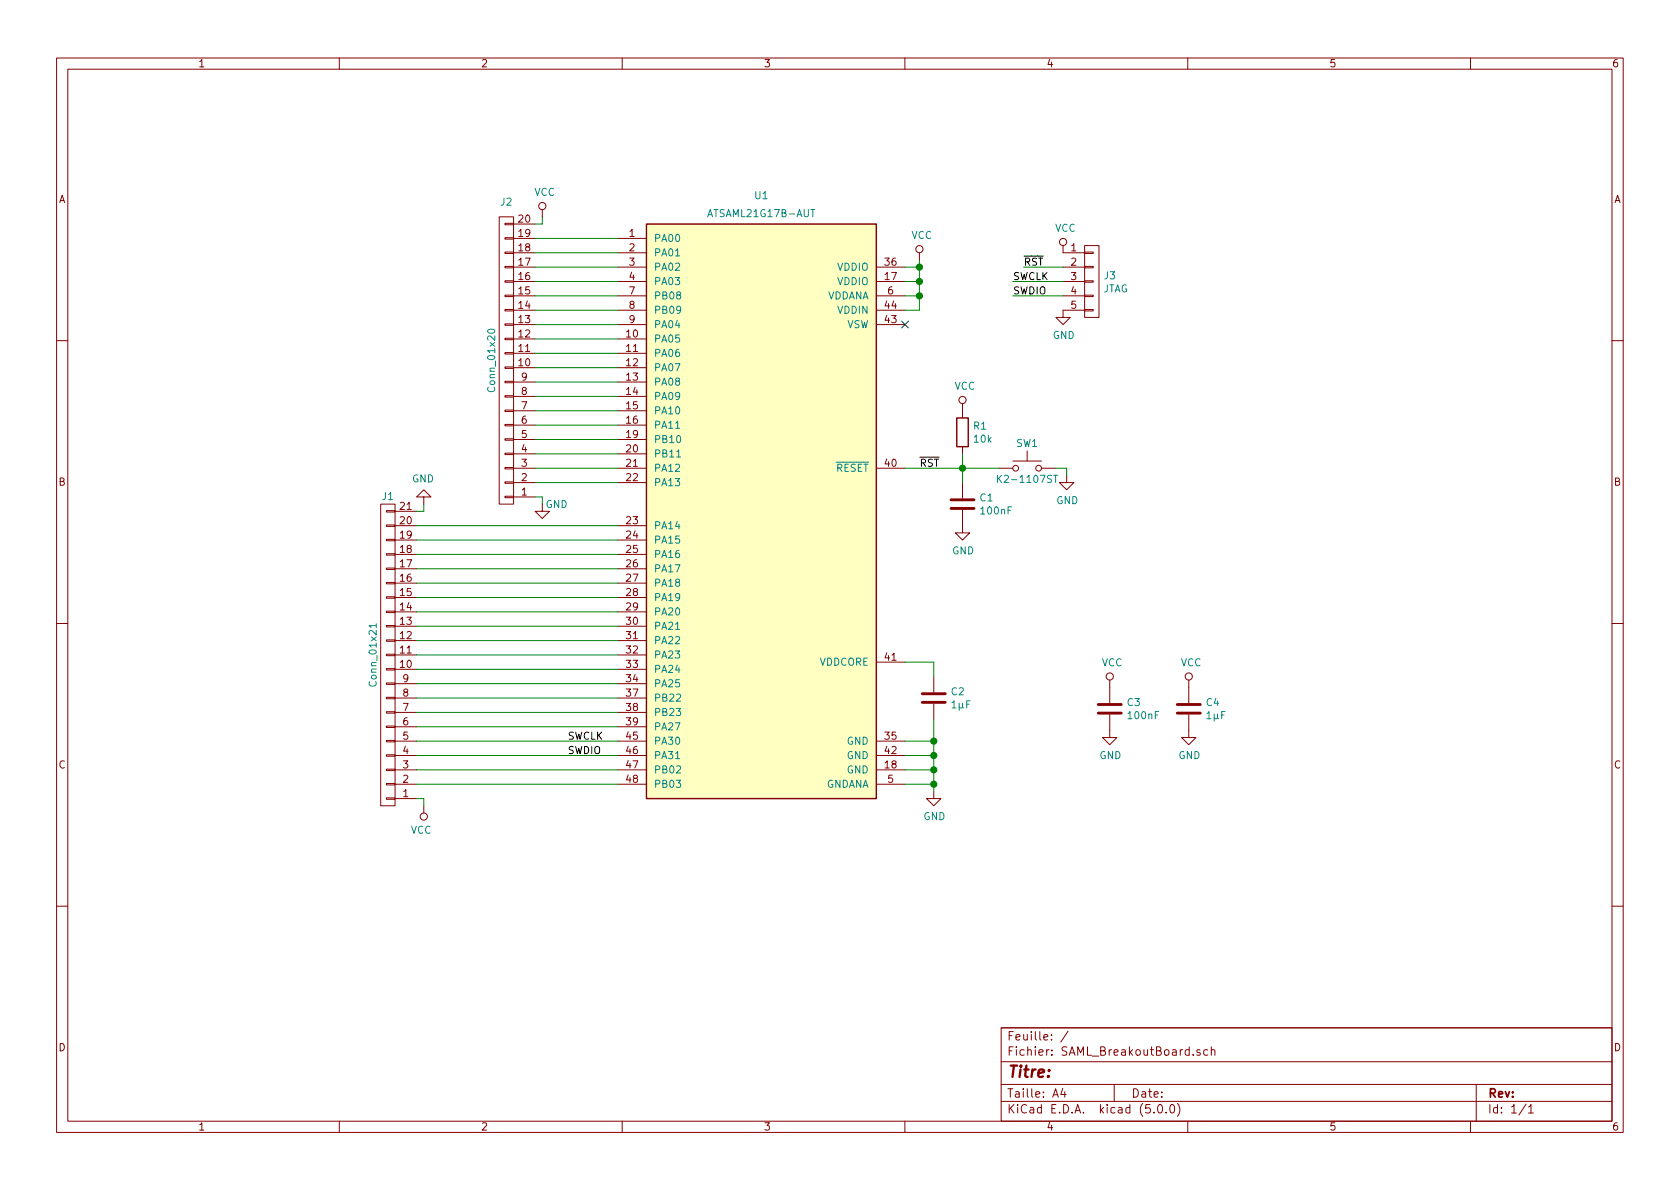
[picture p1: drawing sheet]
EESchema Schematic File Version 4
LIBS:SAML_BreakoutBoard-cache
EELAYER 26 0
EELAYER END
$Descr A4 11693 8268
encoding utf-8
Sheet 1 1
Title ""
Date ""
Rev ""
Comp ""
Comment1 ""
Comment2 ""
Comment3 ""
Comment4 ""
$EndDescr
$Comp
L SAML_BreakoutBoard_lib:ATSAML21G17B-AUT U1
U 1 1
P 5300 3250
F 0 "U1" H 5300 5150 50  0000 C CNN
F 1 "ATSAML21G17B-AUT" H 5300 5025 50  0000 C CNN
F 2 "Housings_QFP:LQFP-48_7x7mm_Pitch0.5mm" H 6450 5050 50  0001 C CNN
F 3 "http://ww1.microchip.com/downloads/en/DeviceDoc/60001477A.pdf" H 5300 3250 50  0001 C CNN
	1    5300 3250
	1    0    0    -1  
$EndComp
NoConn ~ 6300 2250
$Comp
L device:C C2
U 1 1
P 6500 4850
F 0 "C2" H 6615 4896 50  0000 L CNN
F 1 "1µF" H 6615 4805 50  0000 L CNN
F 2 "Capacitors_SMD:C_0805" H 6538 4700 50  0001 C CNN
F 3 "~" H 6500 4850 50  0001 C CNN
	1    6500 4850
	1    0    0    -1  
$EndComp
Wire Wire Line
	6500 5000 6500 5150
Wire Wire Line
	6500 5150 6300 5150
Wire Wire Line
	6300 5250 6500 5250
Wire Wire Line
	6500 5250 6500 5150
Connection ~ 6500 5150
Wire Wire Line
	6300 4600 6500 4600
Wire Wire Line
	6500 4600 6500 4700
$Comp
L power:GND #PWR08
U 1 1
P 6500 5500
F 0 "#PWR08" H 6500 5250 50  0001 C CNN
F 1 "GND" H 6505 5327 50  0000 C CNN
F 2 "" H 6500 5500 50  0001 C CNN
F 3 "" H 6500 5500 50  0001 C CNN
	1    6500 5500
	1    0    0    -1  
$EndComp
Wire Wire Line
	6500 5500 6500 5450
Connection ~ 6500 5250
Wire Wire Line
	6300 1950 6400 1950
Wire Wire Line
	6400 1950 6400 2050
Wire Wire Line
	6400 2150 6300 2150
Wire Wire Line
	6300 2050 6400 2050
Connection ~ 6400 2050
Wire Wire Line
	6400 2050 6400 2150
$Comp
L power:VCC #PWR05
U 1 1
P 6400 1800
F 0 "#PWR05" H 6400 1650 50  0001 C CNN
F 1 "VCC" H 6417 1973 50  0000 C CNN
F 2 "" H 6400 1800 50  0001 C CNN
F 3 "" H 6400 1800 50  0001 C CNN
	1    6400 1800
	1    0    0    -1  
$EndComp
Wire Wire Line
	6400 1800 6400 1850
Connection ~ 6400 1950
$Comp
L device:C C1
U 1 1
P 6700 3500
F 0 "C1" H 6815 3546 50  0000 L CNN
F 1 "100nF" H 6815 3455 50  0000 L CNN
F 2 "Capacitors_SMD:C_0805" H 6738 3350 50  0001 C CNN
F 3 "~" H 6700 3500 50  0001 C CNN
	1    6700 3500
	1    0    0    -1  
$EndComp
$Comp
L device:R R1
U 1 1
P 6700 3000
F 0 "R1" H 6770 3046 50  0000 L CNN
F 1 "10k" H 6770 2955 50  0000 L CNN
F 2 "Resistors_SMD:R_0805" V 6630 3000 50  0001 C CNN
F 3 "~" H 6700 3000 50  0001 C CNN
	1    6700 3000
	1    0    0    -1  
$EndComp
Wire Wire Line
	6700 3150 6700 3250
Wire Wire Line
	6700 3250 6300 3250
Wire Wire Line
	6700 3350 6700 3250
Connection ~ 6700 3250
$Comp
L power:VCC #PWR06
U 1 1
P 6700 2850
F 0 "#PWR06" H 6700 2700 50  0001 C CNN
F 1 "VCC" H 6717 3023 50  0000 C CNN
F 2 "" H 6700 2850 50  0001 C CNN
F 3 "" H 6700 2850 50  0001 C CNN
	1    6700 2850
	1    0    0    -1  
$EndComp
$Comp
L power:GND #PWR07
U 1 1
P 6700 3650
F 0 "#PWR07" H 6700 3400 50  0001 C CNN
F 1 "GND" H 6705 3477 50  0000 C CNN
F 2 "" H 6700 3650 50  0001 C CNN
F 3 "" H 6700 3650 50  0001 C CNN
	1    6700 3650
	1    0    0    -1  
$EndComp
$Comp
L switches:SW_Push SW1
U 1 1
P 7150 3250
F 0 "SW1" H 7150 3425 50  0000 C CNN
F 1 "K2-1107ST" H 7150 3175 50  0000 C CNN
F 2 "SAML_BreakoutBoard:SW_SPST_K2-1107ST" H 7150 3450 50  0001 C CNN
F 3 "" H 7150 3450 50  0001 C CNN
	1    7150 3250
	1    0    0    -1  
$EndComp
$Comp
L power:GND #PWR09
U 1 1
P 7425 3300
F 0 "#PWR09" H 7425 3050 50  0001 C CNN
F 1 "GND" H 7430 3127 50  0000 C CNN
F 2 "" H 7425 3300 50  0001 C CNN
F 3 "" H 7425 3300 50  0001 C CNN
	1    7425 3300
	1    0    0    -1  
$EndComp
Wire Wire Line
	7350 3250 7425 3250
Wire Wire Line
	7425 3250 7425 3300
Wire Wire Line
	6950 3250 6700 3250
$Comp
L conn:CONN_01X20 J2
U 1 1
P 3525 2500
F 0 "J2" H 3525 1400 50  0000 C CNN
F 1 "Conn_01x20" V 3625 2500 50  0000 C CNN
F 2 "Pin_Headers:Pin_Header_Straight_1x20_Pitch2.54mm" H 3525 2500 50  0001 C CNN
F 3 "~" H 3525 2500 50  0001 C CNN
	1    3525 2500
	-1   0    0    1   
$EndComp
Wire Wire Line
	4300 1650 3725 1650
Wire Wire Line
	3725 3350 4300 3350
$Comp
L conn:CONN_01X21 J1
U 1 1
P 2700 4550
F 0 "J1" H 2700 3450 50  0000 C CNN
F 1 "Conn_01x21" V 2800 4550 50  0000 C CNN
F 2 "Pin_Headers:Pin_Header_Straight_1x21_Pitch2.54mm" H 2700 4550 50  0001 C CNN
F 3 "~" H 2700 4550 50  0001 C CNN
	1    2700 4550
	-1   0    0    1   
$EndComp
Wire Wire Line
	2900 3650 4300 3650
Wire Wire Line
	4300 5450 2900 5450
Wire Wire Line
	2900 3750 4300 3750
Wire Wire Line
	4300 3850 2900 3850
Wire Wire Line
	2900 3950 4300 3950
Wire Wire Line
	2900 4050 4300 4050
Wire Wire Line
	4300 4150 2900 4150
Wire Wire Line
	2900 4250 4300 4250
Wire Wire Line
	4300 4350 2900 4350
Wire Wire Line
	2900 4450 4300 4450
Wire Wire Line
	4300 4550 2900 4550
Wire Wire Line
	2900 4650 4300 4650
Wire Wire Line
	4300 4750 2900 4750
Wire Wire Line
	4300 4850 2900 4850
Wire Wire Line
	2900 4950 4300 4950
Wire Wire Line
	4300 5050 2900 5050
Wire Wire Line
	4300 5150 2900 5150
Wire Wire Line
	2900 5250 4300 5250
Wire Wire Line
	4300 5350 2900 5350
Wire Wire Line
	3725 1750 4300 1750
Wire Wire Line
	4300 1850 3725 1850
Wire Wire Line
	3725 1950 4300 1950
Wire Wire Line
	4300 2050 3725 2050
Wire Wire Line
	3725 2150 4300 2150
Wire Wire Line
	4300 2250 3725 2250
Wire Wire Line
	4300 2350 3725 2350
Wire Wire Line
	3725 2450 4300 2450
Wire Wire Line
	4300 2550 3725 2550
Wire Wire Line
	3725 2650 4300 2650
Wire Wire Line
	4300 2750 3725 2750
Wire Wire Line
	3725 2850 4300 2850
Wire Wire Line
	4300 2950 3725 2950
Wire Wire Line
	3725 3050 4300 3050
Wire Wire Line
	4300 3150 3725 3150
Wire Wire Line
	3725 3250 4300 3250
$Comp
L power:VCC #PWR03
U 1 1
P 3775 1500
F 0 "#PWR03" H 3775 1350 50  0001 C CNN
F 1 "VCC" H 3792 1673 50  0000 C CNN
F 2 "" H 3775 1500 50  0001 C CNN
F 3 "" H 3775 1500 50  0001 C CNN
	1    3775 1500
	1    0    0    -1  
$EndComp
Wire Wire Line
	3775 1500 3775 1550
Wire Wire Line
	3775 1550 3725 1550
$Comp
L power:GND #PWR04
U 1 1
P 3775 3500
F 0 "#PWR04" H 3775 3250 50  0001 C CNN
F 1 "GND" H 3875 3500 50  0000 C CNN
F 2 "" H 3775 3500 50  0001 C CNN
F 3 "" H 3775 3500 50  0001 C CNN
	1    3775 3500
	1    0    0    -1  
$EndComp
Wire Wire Line
	3725 3450 3775 3450
Wire Wire Line
	3775 3450 3775 3500
$Comp
L power:VCC #PWR01
U 1 1
P 2950 5600
F 0 "#PWR01" H 2950 5450 50  0001 C CNN
F 1 "VCC" H 2967 5773 50  0000 C CNN
F 2 "" H 2950 5600 50  0001 C CNN
F 3 "" H 2950 5600 50  0001 C CNN
	1    2950 5600
	-1   0    0    1   
$EndComp
Wire Wire Line
	2950 3500 2950 3550
Wire Wire Line
	2950 3550 2900 3550
$Comp
L power:GND #PWR02
U 1 1
P 2950 3500
F 0 "#PWR02" H 2950 3250 50  0001 C CNN
F 1 "GND" H 2955 3327 50  0000 C CNN
F 2 "" H 2950 3500 50  0001 C CNN
F 3 "" H 2950 3500 50  0001 C CNN
	1    2950 3500
	-1   0    0    1   
$EndComp
Wire Wire Line
	2950 5600 2950 5550
Wire Wire Line
	2950 5550 2900 5550
$Comp
L device:C C3
U 1 1
P 7725 4925
F 0 "C3" H 7840 4971 50  0000 L CNN
F 1 "100nF" H 7840 4880 50  0000 L CNN
F 2 "Capacitors_SMD:C_0805" H 7763 4775 50  0001 C CNN
F 3 "~" H 7725 4925 50  0001 C CNN
	1    7725 4925
	1    0    0    -1  
$EndComp
$Comp
L power:VCC #PWR010
U 1 1
P 7725 4775
F 0 "#PWR010" H 7725 4625 50  0001 C CNN
F 1 "VCC" H 7742 4948 50  0000 C CNN
F 2 "" H 7725 4775 50  0001 C CNN
F 3 "" H 7725 4775 50  0001 C CNN
	1    7725 4775
	1    0    0    -1  
$EndComp
$Comp
L power:GND #PWR011
U 1 1
P 7725 5075
F 0 "#PWR011" H 7725 4825 50  0001 C CNN
F 1 "GND" H 7730 4902 50  0000 C CNN
F 2 "" H 7725 5075 50  0001 C CNN
F 3 "" H 7725 5075 50  0001 C CNN
	1    7725 5075
	1    0    0    -1  
$EndComp
$Comp
L device:C C4
U 1 1
P 8275 4925
F 0 "C4" H 8390 4971 50  0000 L CNN
F 1 "1µF" H 8390 4880 50  0000 L CNN
F 2 "Capacitors_SMD:C_0805" H 8313 4775 50  0001 C CNN
F 3 "~" H 8275 4925 50  0001 C CNN
	1    8275 4925
	1    0    0    -1  
$EndComp
$Comp
L power:VCC #PWR012
U 1 1
P 8275 4775
F 0 "#PWR012" H 8275 4625 50  0001 C CNN
F 1 "VCC" H 8292 4948 50  0000 C CNN
F 2 "" H 8275 4775 50  0001 C CNN
F 3 "" H 8275 4775 50  0001 C CNN
	1    8275 4775
	1    0    0    -1  
$EndComp
$Comp
L power:GND #PWR013
U 1 1
P 8275 5075
F 0 "#PWR013" H 8275 4825 50  0001 C CNN
F 1 "GND" H 8280 4902 50  0000 C CNN
F 2 "" H 8275 5075 50  0001 C CNN
F 3 "" H 8275 5075 50  0001 C CNN
	1    8275 5075
	1    0    0    -1  
$EndComp
Wire Wire Line
	6300 5450 6500 5450
Connection ~ 6500 5450
Wire Wire Line
	6500 5450 6500 5350
Wire Wire Line
	6300 5350 6500 5350
Connection ~ 6500 5350
Wire Wire Line
	6500 5350 6500 5250
Wire Wire Line
	6300 1850 6400 1850
Connection ~ 6400 1850
Wire Wire Line
	6400 1850 6400 1950
$Comp
L conn:CONN_01X05 J3
U 1 1
P 7600 1950
F 0 "J3" H 7680 1992 50  0000 L CNN
F 1 "JTAG" H 7680 1901 50  0000 L CNN
F 2 "Pin_Headers:Pin_Header_Straight_1x05_Pitch2.54mm" H 7600 1950 50  0001 C CNN
F 3 "~" H 7600 1950 50  0001 C CNN
	1    7600 1950
	1    0    0    -1  
$EndComp
$Comp
L power:VCC #PWR0101
U 1 1
P 7400 1750
F 0 "#PWR0101" H 7400 1600 50  0001 C CNN
F 1 "VCC" H 7417 1923 50  0000 C CNN
F 2 "" H 7400 1750 50  0001 C CNN
F 3 "" H 7400 1750 50  0001 C CNN
	1    7400 1750
	1    0    0    -1  
$EndComp
$Comp
L power:GND #PWR0102
U 1 1
P 7400 2150
F 0 "#PWR0102" H 7400 1900 50  0001 C CNN
F 1 "GND" H 7405 1977 50  0000 C CNN
F 2 "" H 7400 2150 50  0001 C CNN
F 3 "" H 7400 2150 50  0001 C CNN
	1    7400 2150
	1    0    0    -1  
$EndComp
Text Label 6400 3250 0    50   ~ 0
~RST
Text Label 7125 1850 0    50   ~ 0
~RST
Wire Wire Line
	7125 1850 7400 1850
Text Label 7050 1950 0    50   ~ 0
SWCLK
Text Label 7050 2050 0    50   ~ 0
SWDIO
Wire Wire Line
	7050 1950 7400 1950
Wire Wire Line
	7050 2050 7400 2050
Text Label 3950 5150 0    50   ~ 0
SWCLK
Text Label 3950 5250 0    50   ~ 0
SWDIO
$EndSCHEMATC
